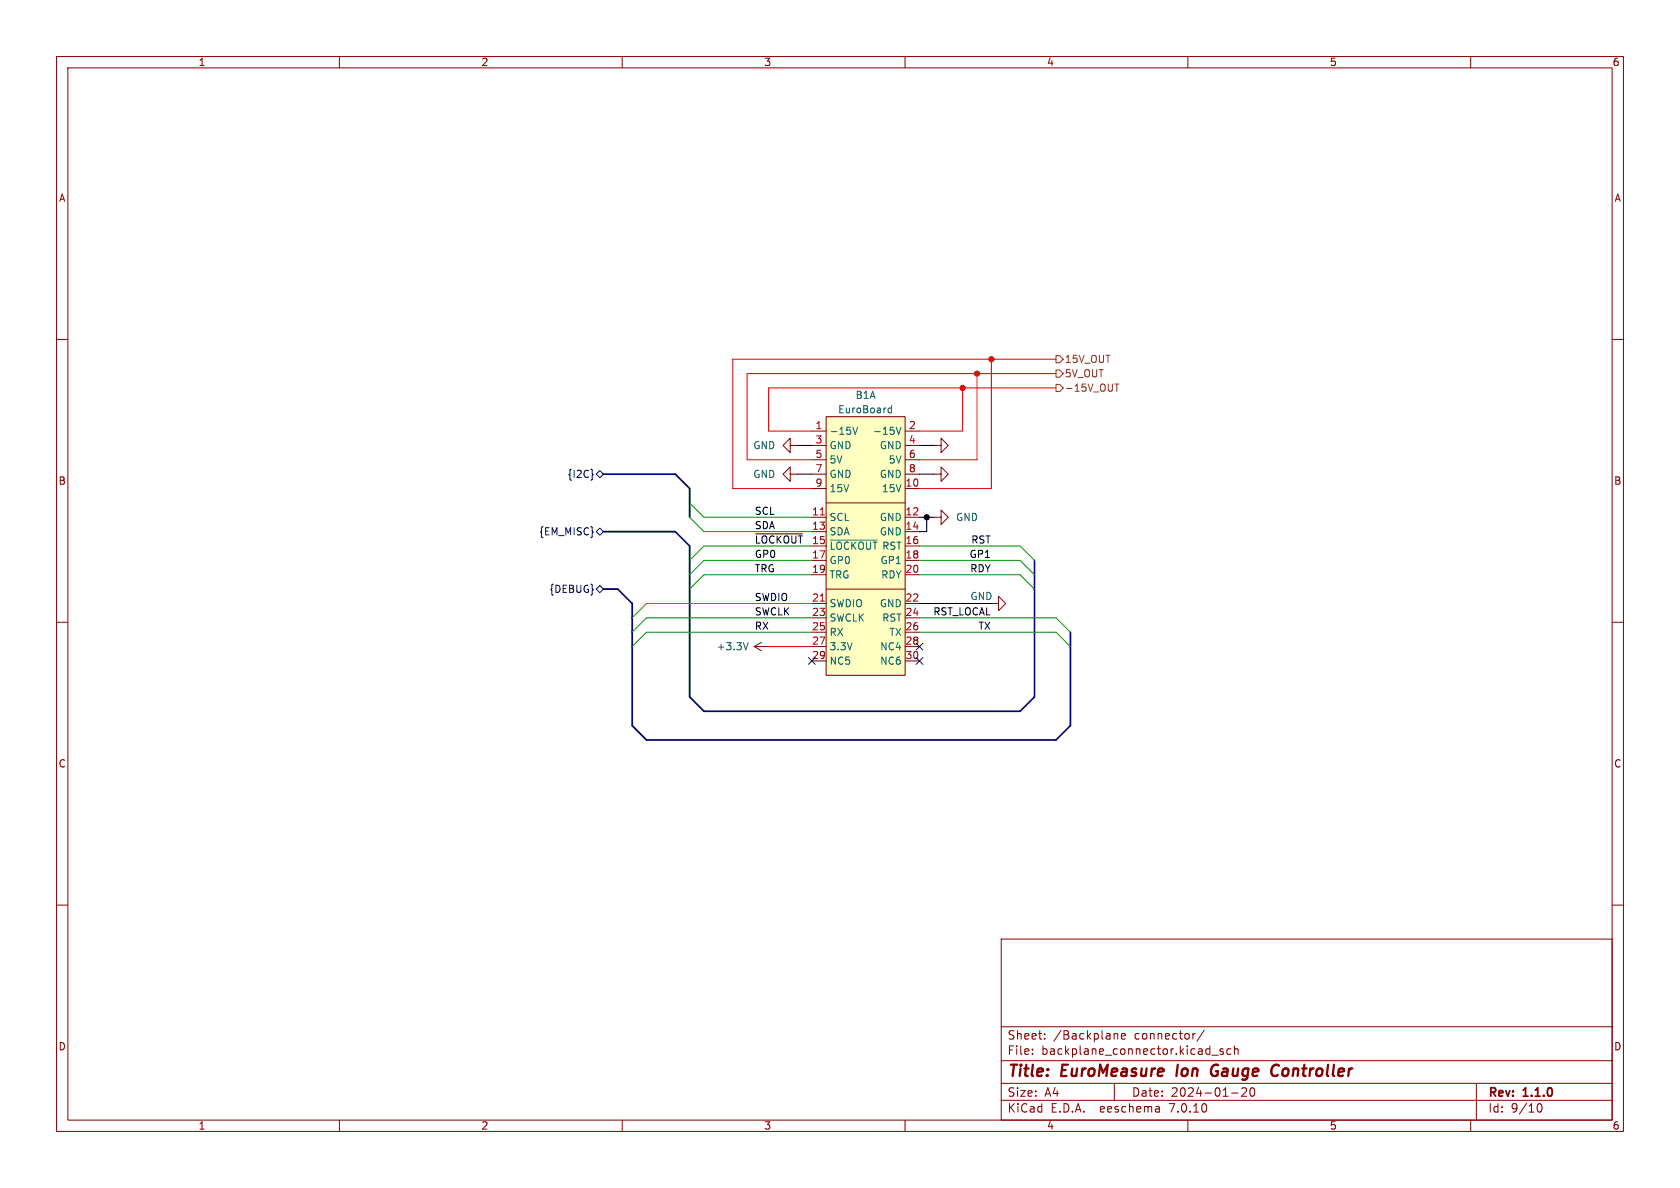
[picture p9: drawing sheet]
(kicad_sch (version 20230121) (generator eeschema)

 (paper "A4")

 (title_block
  (title "EuroMeasure Ion Gauge Controller")
  (date "2024-01-20")
  (rev "1.1.0"))

 (lib_symbols
  (symbol "MEMS_Custom:EuroBoardLED" (in_bom yes) (on_board yes)
   (property "Reference" "B" (at 8.89 8.89 0) (effects (font (size 1.27 1.27))))
   (property "Value" "EuroBoard" (at 1.27 8.89 0) (effects (font (size 1.27 1.27))))
   (property "Footprint" "MEMS_Custom:EuroMeasureLED" (at 2.54 11.43 0) (effects (font (size 1.27 1.27)) hide))
   (property "Datasheet" "https://www.mouser.pl/datasheet/2/737/4684_WS2812B_2020_V1_3_EN-1900866.pdf" (at -5.08 20.32 0) (effects (font (size 1.27 1.27)) hide))
   (property "MPN" "4680+61201021721+61201021721+61201021721+970130324+970130324" (at -15.24 12.7 0) (effects (font (size 1.27 1.27)) hide))
   (property "Mouser" "485-4684+710-61201021721+710-61201021721+710-6120102172+710-970130324+710-970130324" (at -7.62 25.4 0) (effects (font (size 1.27 1.27)) hide))
   (property "ki_locked" "" (at 0 0 0) (effects (font (size 1.27 1.27))))
   (symbol "EuroBoardLED_1_1"
    (rectangle (start -3.81 7.62) (end 10.16 -38.1) (stroke (width 0) (type default)) (fill (type background)))
    (polyline (pts (xy -3.81 -22.86) (xy 10.16 -22.86)) (stroke (width 0) (type default)) (fill (type none)))
    (polyline (pts (xy -3.81 -7.62) (xy 10.16 -7.62)) (stroke (width 0) (type default)) (fill (type none)))
    (pin power_out line (at -6.35 5.08 0) (length 2.54) (name "-15V" (effects (font (size 1.27 1.27)))) (number "1" (effects (font (size 1.27 1.27)))))
    (pin passive line (at 12.7 -5.08 180) (length 2.54) (name "15V" (effects (font (size 1.27 1.27)))) (number "10" (effects (font (size 1.27 1.27)))))
    (pin bidirectional line (at -6.35 -10.16 0) (length 2.54) (name "SCL" (effects (font (size 1.27 1.27)))) (number "11" (effects (font (size 1.27 1.27)))))
    (pin passive line (at 12.7 -10.16 180) (length 2.54) (name "GND" (effects (font (size 1.27 1.27)))) (number "12" (effects (font (size 1.27 1.27)))))
    (pin bidirectional line (at -6.35 -12.7 0) (length 2.54) (name "SDA" (effects (font (size 1.27 1.27)))) (number "13" (effects (font (size 1.27 1.27)))))
    (pin passive line (at 12.7 -12.7 180) (length 2.54) (name "GND" (effects (font (size 1.27 1.27)))) (number "14" (effects (font (size 1.27 1.27)))))
    (pin bidirectional line (at -6.35 -15.24 0) (length 2.54) (name "~{LOCKOUT}" (effects (font (size 1.27 1.27)))) (number "15" (effects (font (size 1.27 1.27)))))
    (pin bidirectional line (at 12.7 -15.24 180) (length 2.54) (name "RST" (effects (font (size 1.27 1.27)))) (number "16" (effects (font (size 1.27 1.27)))))
    (pin bidirectional line (at -6.35 -17.78 0) (length 2.54) (name "GP0" (effects (font (size 1.27 1.27)))) (number "17" (effects (font (size 1.27 1.27)))))
    (pin bidirectional line (at 12.7 -17.78 180) (length 2.54) (name "GP1" (effects (font (size 1.27 1.27)))) (number "18" (effects (font (size 1.27 1.27)))))
    (pin bidirectional line (at -6.35 -20.32 0) (length 2.54) (name "TRG" (effects (font (size 1.27 1.27)))) (number "19" (effects (font (size 1.27 1.27)))))
    (pin passive line (at 12.7 5.08 180) (length 2.54) (name "-15V" (effects (font (size 1.27 1.27)))) (number "2" (effects (font (size 1.27 1.27)))))
    (pin bidirectional line (at 12.7 -20.32 180) (length 2.54) (name "RDY" (effects (font (size 1.27 1.27)))) (number "20" (effects (font (size 1.27 1.27)))))
    (pin bidirectional line (at -6.35 -25.4 0) (length 2.54) (name "SWDIO" (effects (font (size 1.27 1.27)))) (number "21" (effects (font (size 1.27 1.27)))))
    (pin power_in line (at 12.7 -25.4 180) (length 2.54) (name "GND" (effects (font (size 1.27 1.27)))) (number "22" (effects (font (size 1.27 1.27)))))
    (pin bidirectional line (at -6.35 -27.94 0) (length 2.54) (name "SWCLK" (effects (font (size 1.27 1.27)))) (number "23" (effects (font (size 1.27 1.27)))))
    (pin bidirectional line (at 12.7 -27.94 180) (length 2.54) (name "RST" (effects (font (size 1.27 1.27)))) (number "24" (effects (font (size 1.27 1.27)))))
    (pin bidirectional line (at -6.35 -30.48 0) (length 2.54) (name "RX" (effects (font (size 1.27 1.27)))) (number "25" (effects (font (size 1.27 1.27)))))
    (pin bidirectional line (at 12.7 -30.48 180) (length 2.54) (name "TX" (effects (font (size 1.27 1.27)))) (number "26" (effects (font (size 1.27 1.27)))))
    (pin power_in line (at -6.35 -33.02 0) (length 2.54) (name "3.3V" (effects (font (size 1.27 1.27)))) (number "27" (effects (font (size 1.27 1.27)))))
    (pin bidirectional line (at 12.7 -33.02 180) (length 2.54) (name "NC4" (effects (font (size 1.27 1.27)))) (number "28" (effects (font (size 1.27 1.27)))))
    (pin bidirectional line (at -6.35 -35.56 0) (length 2.54) (name "NC5" (effects (font (size 1.27 1.27)))) (number "29" (effects (font (size 1.27 1.27)))))
    (pin power_out line (at -6.35 2.54 0) (length 2.54) (name "GND" (effects (font (size 1.27 1.27)))) (number "3" (effects (font (size 1.27 1.27)))))
    (pin bidirectional line (at 12.7 -35.56 180) (length 2.54) (name "NC6" (effects (font (size 1.27 1.27)))) (number "30" (effects (font (size 1.27 1.27)))))
    (pin passive line (at 12.7 2.54 180) (length 2.54) (name "GND" (effects (font (size 1.27 1.27)))) (number "4" (effects (font (size 1.27 1.27)))))
    (pin power_out line (at -6.35 0 0) (length 2.54) (name "5V" (effects (font (size 1.27 1.27)))) (number "5" (effects (font (size 1.27 1.27)))))
    (pin passive line (at 12.7 0 180) (length 2.54) (name "5V" (effects (font (size 1.27 1.27)))) (number "6" (effects (font (size 1.27 1.27)))))
    (pin passive line (at -6.35 -2.54 0) (length 2.54) (name "GND" (effects (font (size 1.27 1.27)))) (number "7" (effects (font (size 1.27 1.27)))))
    (pin passive line (at 12.7 -2.54 180) (length 2.54) (name "GND" (effects (font (size 1.27 1.27)))) (number "8" (effects (font (size 1.27 1.27)))))
    (pin power_out line (at -6.35 -5.08 0) (length 2.54) (name "15V" (effects (font (size 1.27 1.27)))) (number "9" (effects (font (size 1.27 1.27))))))
   (symbol "EuroBoardLED_2_1"
    (rectangle (start -6.35 7.62) (end 11.43 0) (stroke (width 0) (type default)) (fill (type background)))
    (text "RGB" (at 2.54 3.81 0) (effects (font (size 2.54 2.54))))
    (pin output line (at 13.97 3.81 180) (length 2.54) (name "DO" (effects (font (size 1.27 1.27)))) (number "D1" (effects (font (size 1.27 1.27)))))
    (pin power_in line (at -8.89 1.27 0) (length 2.54) (name "GND" (effects (font (size 1.27 1.27)))) (number "D2" (effects (font (size 1.27 1.27)))))
    (pin input line (at -8.89 3.81 0) (length 2.54) (name "DI" (effects (font (size 1.27 1.27)))) (number "D3" (effects (font (size 1.27 1.27)))))
    (pin power_in line (at -8.89 6.35 0) (length 2.54) (name "VCC" (effects (font (size 1.27 1.27)))) (number "D4" (effects (font (size 1.27 1.27)))))))
  (symbol "power:+3.3V" (power) (pin_names (offset 0)) (in_bom yes) (on_board yes)
   (property "Reference" "#PWR" (at 0 -3.81 0) (effects (font (size 1.27 1.27)) hide))
   (property "Value" "+3.3V" (at 0 3.556 0) (effects (font (size 1.27 1.27))))
   (property "Footprint" "" (at 0 0 0) (effects (font (size 1.27 1.27)) hide))
   (property "Datasheet" "" (at 0 0 0) (effects (font (size 1.27 1.27)) hide))
   (symbol "+3.3V_0_1"
    (polyline (pts (xy -0.762 1.27) (xy 0 2.54)) (stroke (width 0) (type default)) (fill (type none)))
    (polyline (pts (xy 0 0) (xy 0 2.54)) (stroke (width 0) (type default)) (fill (type none)))
    (polyline (pts (xy 0 2.54) (xy 0.762 1.27)) (stroke (width 0) (type default)) (fill (type none))))
   (symbol "+3.3V_1_1"
    (pin power_in line (at 0 0 90) (length 0) hide (name "+3.3V" (effects (font (size 1.27 1.27)))) (number "1" (effects (font (size 1.27 1.27)))))))
  (symbol "power:GND" (power) (pin_names (offset 0)) (in_bom yes) (on_board yes)
   (property "Reference" "#PWR" (at 0 -6.35 0) (effects (font (size 1.27 1.27)) hide))
   (property "Value" "GND" (at 0 -3.81 0) (effects (font (size 1.27 1.27))))
   (property "Footprint" "" (at 0 0 0) (effects (font (size 1.27 1.27)) hide))
   (property "Datasheet" "" (at 0 0 0) (effects (font (size 1.27 1.27)) hide))
   (symbol "GND_0_1"
    (polyline (pts (xy 0 0) (xy 0 -1.27) (xy 1.27 -1.27) (xy 0 -2.54) (xy -1.27 -1.27) (xy 0 -1.27)) (stroke (width 0) (type default)) (fill (type none))))
   (symbol "GND_1_1"
    (pin power_in line (at 0 0 270) (length 0) hide (name "GND" (effects (font (size 1.27 1.27)))) (number "1" (effects (font (size 1.27 1.27))))))))

 (junction (at 163.83 91.44) (diameter 0) (color 0 0 0 0))
 (junction (at 170.18 68.58) (diameter 0) (color 0 0 0 0))
 (junction (at 172.72 66.04) (diameter 0) (color 0 0 0 0))
 (junction (at 175.26 63.5) (diameter 0) (color 0 0 0 0))

 (no_connect (at 143.51 116.84))
 (no_connect (at 162.56 116.84))
 (no_connect (at 162.56 114.3))

 (bus_entry (at 124.46 96.52) (size -2.54 2.54) (stroke (width 0) (type default)))
 (bus_entry (at 111.76 114.3) (size 2.54 -2.54) (stroke (width 0) (type default)))
 (bus_entry (at 121.92 91.44) (size 2.54 2.54) (stroke (width 0) (type default)))
 (bus_entry (at 189.23 114.3) (size -2.54 -2.54) (stroke (width 0) (type default)))
 (bus_entry (at 121.92 101.6) (size 2.54 -2.54) (stroke (width 0) (type default)))
 (bus_entry (at 182.88 104.14) (size -2.54 -2.54) (stroke (width 0) (type default)))
 (bus_entry (at 189.23 111.76) (size -2.54 -2.54) (stroke (width 0) (type default)))
 (bus_entry (at 111.76 109.22) (size 2.54 -2.54) (stroke (width 0) (type default)))
 (bus_entry (at 121.92 88.9) (size 2.54 2.54) (stroke (width 0) (type default)))
 (bus_entry (at 111.76 111.76) (size 2.54 -2.54) (stroke (width 0) (type default)))
 (bus_entry (at 182.88 99.06) (size -2.54 -2.54) (stroke (width 0) (type default)))
 (bus_entry (at 121.92 104.14) (size 2.54 -2.54) (stroke (width 0) (type default)))
 (bus_entry (at 182.88 101.6) (size -2.54 -2.54) (stroke (width 0) (type default)))

 (bus (pts (xy 182.88 104.14) (xy 182.88 123.19)) (stroke (width 0) (type default)))

 (wire (pts (xy 132.08 66.04) (xy 172.72 66.04)) (stroke (width 0) (type default)))
 (bus (pts (xy 124.46 125.73) (xy 121.92 123.19)) (stroke (width 0) (type default)))
 (bus (pts (xy 111.76 106.68) (xy 109.22 104.14)) (stroke (width 0) (type default)))
 (bus (pts (xy 121.92 104.14) (xy 121.92 123.19)) (stroke (width 0) (type default)))
 (bus (pts (xy 111.76 111.76) (xy 111.76 114.3)) (stroke (width 0) (type default)))
 (bus (pts (xy 182.88 99.06) (xy 182.88 101.6)) (stroke (width 0) (type default)))

 (wire (pts (xy 172.72 81.28) (xy 172.72 66.04)) (stroke (width 0) (type default)))
 (wire (pts (xy 175.26 63.5) (xy 175.26 86.36)) (stroke (width 0) (type default)))
 (wire (pts (xy 143.51 76.2) (xy 135.89 76.2)) (stroke (width 0) (type default)))
 (wire (pts (xy 163.83 91.44) (xy 163.83 93.98)) (stroke (width 0) (type default)))
 (wire (pts (xy 132.08 81.28) (xy 143.51 81.28)) (stroke (width 0) (type default)))
 (wire (pts (xy 143.51 83.82) (xy 140.97 83.82)) (stroke (width 0) (type default)))
 (bus (pts (xy 189.23 128.27) (xy 186.69 130.81)) (stroke (width 0) (type default)))

 (wire (pts (xy 124.46 91.44) (xy 143.51 91.44)) (stroke (width 0) (type default)))
 (bus (pts (xy 189.23 114.3) (xy 189.23 128.27)) (stroke (width 0) (type default)))
 (bus (pts (xy 182.88 101.6) (xy 182.88 104.14)) (stroke (width 0) (type default)))

 (wire (pts (xy 129.54 63.5) (xy 175.26 63.5)) (stroke (width 0) (type default)))
 (bus (pts (xy 106.68 104.14) (xy 109.22 104.14)) (stroke (width 0) (type default)))

 (wire (pts (xy 114.3 106.68) (xy 143.51 106.68)) (stroke (width 0) (type default)))
 (bus (pts (xy 121.92 88.9) (xy 121.92 91.44)) (stroke (width 0) (type default)))

 (wire (pts (xy 162.56 99.06) (xy 180.34 99.06)) (stroke (width 0) (type default)))
 (wire (pts (xy 172.72 66.04) (xy 186.69 66.04)) (stroke (width 0) (type default)))
 (wire (pts (xy 129.54 86.36) (xy 129.54 63.5)) (stroke (width 0) (type default)))
 (bus (pts (xy 106.68 83.82) (xy 119.38 83.82)) (stroke (width 0) (type default)))

 (wire (pts (xy 132.08 66.04) (xy 132.08 81.28)) (stroke (width 0) (type default)))
 (wire (pts (xy 124.46 101.6) (xy 143.51 101.6)) (stroke (width 0) (type default)))
 (wire (pts (xy 114.3 109.22) (xy 143.51 109.22)) (stroke (width 0) (type default)))
 (wire (pts (xy 163.83 91.44) (xy 165.1 91.44)) (stroke (width 0) (type default)))
 (bus (pts (xy 119.38 83.82) (xy 121.92 86.36)) (stroke (width 0) (type default)))
 (bus (pts (xy 121.92 88.9) (xy 121.92 86.36)) (stroke (width 0) (type default)))
 (bus (pts (xy 111.76 109.22) (xy 111.76 106.68)) (stroke (width 0) (type default)))

 (wire (pts (xy 135.89 68.58) (xy 170.18 68.58)) (stroke (width 0) (type default)))
 (wire (pts (xy 129.54 86.36) (xy 143.51 86.36)) (stroke (width 0) (type default)))
 (wire (pts (xy 114.3 111.76) (xy 143.51 111.76)) (stroke (width 0) (type default)))
 (wire (pts (xy 162.56 96.52) (xy 180.34 96.52)) (stroke (width 0) (type default)))
 (bus (pts (xy 114.3 130.81) (xy 111.76 128.27)) (stroke (width 0) (type default)))
 (bus (pts (xy 111.76 109.22) (xy 111.76 111.76)) (stroke (width 0) (type default)))
 (bus (pts (xy 189.23 111.76) (xy 189.23 114.3)) (stroke (width 0) (type default)))

 (wire (pts (xy 162.56 81.28) (xy 172.72 81.28)) (stroke (width 0) (type default)))
 (wire (pts (xy 170.18 68.58) (xy 170.18 76.2)) (stroke (width 0) (type default)))
 (bus (pts (xy 121.92 101.6) (xy 121.92 104.14)) (stroke (width 0) (type default)))

 (wire (pts (xy 124.46 99.06) (xy 143.51 99.06)) (stroke (width 0) (type default)))
 (wire (pts (xy 143.51 78.74) (xy 140.97 78.74)) (stroke (width 0) (type default)))
 (bus (pts (xy 121.92 99.06) (xy 121.92 96.52)) (stroke (width 0) (type default)))

 (wire (pts (xy 162.56 101.6) (xy 180.34 101.6)) (stroke (width 0) (type default)))
 (bus (pts (xy 111.76 114.3) (xy 111.76 128.27)) (stroke (width 0) (type default)))
 (bus (pts (xy 186.69 130.81) (xy 114.3 130.81)) (stroke (width 0) (type default)))
 (bus (pts (xy 182.88 123.19) (xy 180.34 125.73)) (stroke (width 0) (type default)))

 (wire (pts (xy 162.56 109.22) (xy 186.69 109.22)) (stroke (width 0) (type default)))
 (wire (pts (xy 124.46 93.98) (xy 143.51 93.98)) (stroke (width 0) (type default)))
 (wire (pts (xy 175.26 63.5) (xy 186.69 63.5)) (stroke (width 0) (type default)))
 (wire (pts (xy 162.56 78.74) (xy 165.1 78.74)) (stroke (width 0) (type default)))
 (wire (pts (xy 135.89 114.3) (xy 143.51 114.3)) (stroke (width 0) (type default)))
 (bus (pts (xy 180.34 125.73) (xy 124.46 125.73)) (stroke (width 0) (type default)))

 (wire (pts (xy 162.56 86.36) (xy 175.26 86.36)) (stroke (width 0) (type default)))
 (wire (pts (xy 135.89 76.2) (xy 135.89 68.58)) (stroke (width 0) (type default)))
 (bus (pts (xy 121.92 96.52) (xy 119.38 93.98)) (stroke (width 0) (type default)))

 (wire (pts (xy 175.26 106.68) (xy 162.56 106.68)) (stroke (width 0) (type default)))
 (wire (pts (xy 124.46 96.52) (xy 143.51 96.52)) (stroke (width 0) (type default)))
 (bus (pts (xy 121.92 99.06) (xy 121.92 101.6)) (stroke (width 0) (type default)))

 (wire (pts (xy 170.18 68.58) (xy 186.69 68.58)) (stroke (width 0) (type default)))
 (bus (pts (xy 106.68 93.98) (xy 119.38 93.98)) (stroke (width 0) (type default)))

 (wire (pts (xy 162.56 83.82) (xy 165.1 83.82)) (stroke (width 0) (type default)))
 (wire (pts (xy 162.56 93.98) (xy 163.83 93.98)) (stroke (width 0) (type default)))
 (wire (pts (xy 162.56 91.44) (xy 163.83 91.44)) (stroke (width 0) (type default)))
 (wire (pts (xy 162.56 76.2) (xy 170.18 76.2)) (stroke (width 0) (type default)))
 (wire (pts (xy 162.56 111.76) (xy 186.69 111.76)) (stroke (width 0) (type default)))

 (label "GP0" (at 133.35 99.06 0) (fields_autoplaced) (effects (font (size 1.27 1.27)) (justify left bottom)))
 (label "SDA" (at 133.35 93.98 0) (fields_autoplaced) (effects (font (size 1.27 1.27)) (justify left bottom)))
 (label "SWCLK" (at 133.35 109.22 0) (fields_autoplaced) (effects (font (size 1.27 1.27)) (justify left bottom)))
 (label "~{LOCKOUT}" (at 133.35 96.52 0) (fields_autoplaced) (effects (font (size 1.27 1.27)) (justify left bottom)))
 (label "RDY" (at 175.26 101.6 180) (fields_autoplaced) (effects (font (size 1.27 1.27)) (justify right bottom)))
 (label "RX" (at 133.35 111.76 0) (fields_autoplaced) (effects (font (size 1.27 1.27)) (justify left bottom)))
 (label "TRG" (at 133.35 101.6 0) (fields_autoplaced) (effects (font (size 1.27 1.27)) (justify left bottom)))
 (label "RST" (at 175.26 96.52 180) (fields_autoplaced) (effects (font (size 1.27 1.27)) (justify right bottom)))
 (label "RST_LOCAL" (at 175.26 109.22 180) (fields_autoplaced) (effects (font (size 1.27 1.27)) (justify right bottom)))
 (label "SWDIO" (at 133.35 106.68 0) (fields_autoplaced) (effects (font (size 1.27 1.27)) (justify left bottom)))
 (label "GP1" (at 175.26 99.06 180) (fields_autoplaced) (effects (font (size 1.27 1.27)) (justify right bottom)))
 (label "TX" (at 175.26 111.76 180) (fields_autoplaced) (effects (font (size 1.27 1.27)) (justify right bottom)))
 (label "SCL" (at 133.35 91.44 0) (fields_autoplaced) (effects (font (size 1.27 1.27)) (justify left bottom)))

 (hierarchical_label "{I2C}" (shape bidirectional) (at 106.68 83.82 180) (fields_autoplaced) (effects (font (size 1.27 1.27)) (justify right)))
 (hierarchical_label "{EM_MISC}" (shape bidirectional) (at 106.68 93.98 180) (fields_autoplaced) (effects (font (size 1.27 1.27)) (justify right)))
 (hierarchical_label "5V_OUT" (shape output) (at 186.69 66.04 0) (fields_autoplaced) (effects (font (size 1.27 1.27)) (justify left)))
 (hierarchical_label "-15V_OUT" (shape output) (at 186.69 68.58 0) (fields_autoplaced) (effects (font (size 1.27 1.27)) (justify left)))
 (hierarchical_label "{DEBUG}" (shape bidirectional) (at 106.68 104.14 180) (fields_autoplaced) (effects (font (size 1.27 1.27)) (justify right)))
 (hierarchical_label "15V_OUT" (shape output) (at 186.69 63.5 0) (fields_autoplaced) (effects (font (size 1.27 1.27)) (justify left)))

 (symbol (lib_id "power:GND") (at 175.26 106.68 90) (unit 1) (in_bom yes) (on_board yes) (dnp no)
  (property "Reference" "#PWR047" (at 181.61 106.68 0) (effects (font (size 1.27 1.27)) hide))
  (property "Value" "GND" (at 171.45 105.41 90) (effects (font (size 1.27 1.27)) (justify right)))
  (property "Footprint" "" (at 175.26 106.68 0) (effects (font (size 1.27 1.27)) hide))
  (property "Datasheet" "" (at 175.26 106.68 0) (effects (font (size 1.27 1.27)) hide)) (pin "1"))

 (symbol (lib_id "MEMS_Custom:EuroBoardLED") (at 149.86 81.28 0) (unit 1) (in_bom yes) (on_board yes) (dnp no) (fields_autoplaced)
  (property "Reference" "B1" (at 153.035 69.85 0) (effects (font (size 1.27 1.27))))
  (property "Value" "EuroBoard" (at 153.035 72.39 0) (effects (font (size 1.27 1.27))))
  (property "Footprint" "MEMS_Custom:EuroMeasureLED" (at 152.4 69.85 0) (effects (font (size 1.27 1.27)) hide))
  (property "Datasheet" "https://www.mouser.pl/datasheet/2/737/4684_WS2812B_2020_V1_3_EN-1900866.pdf" (at 144.78 60.96 0) (effects (font (size 1.27 1.27)) hide))
  (property "MPN" "4680+61201021721+61201021721+61201021721+970130324+970130324" (at 134.62 68.58 0) (effects (font (size 1.27 1.27)) hide))
  (property "Mouser" "485-4684+710-61201021721+710-61201021721+710-6120102172+710-970130324+710-970130324" (at 142.24 55.88 0) (effects (font (size 1.27 1.27)) hide)) (pin "1") (pin "10") (pin "11") (pin "12") (pin "13") (pin "14") (pin "15") (pin "16") (pin "17") (pin "18") (pin "19") (pin "2") (pin "20") (pin "21") (pin "22") (pin "23") (pin "24") (pin "25") (pin "26") (pin "27") (pin "28") (pin "29") (pin "3") (pin "30") (pin "4") (pin "5") (pin "6") (pin "7") (pin "8") (pin "9") (pin "D1") (pin "D2") (pin "D3") (pin "D4"))

 (symbol (lib_id "power:GND") (at 140.97 78.74 270) (mirror x) (unit 1) (in_bom yes) (on_board yes) (dnp no) (fields_autoplaced)
  (property "Reference" "#PWR039" (at 134.62 78.74 0) (effects (font (size 1.27 1.27)) hide))
  (property "Value" "GND" (at 137.16 78.7399 90) (effects (font (size 1.27 1.27)) (justify right)))
  (property "Footprint" "" (at 140.97 78.74 0) (effects (font (size 1.27 1.27)) hide))
  (property "Datasheet" "" (at 140.97 78.74 0) (effects (font (size 1.27 1.27)) hide)) (pin "1"))

 (symbol (lib_id "power:GND") (at 140.97 83.82 270) (mirror x) (unit 1) (in_bom yes) (on_board yes) (dnp no) (fields_autoplaced)
  (property "Reference" "#PWR040" (at 134.62 83.82 0) (effects (font (size 1.27 1.27)) hide))
  (property "Value" "GND" (at 137.16 83.8199 90) (effects (font (size 1.27 1.27)) (justify right)))
  (property "Footprint" "" (at 140.97 83.82 0) (effects (font (size 1.27 1.27)) hide))
  (property "Datasheet" "" (at 140.97 83.82 0) (effects (font (size 1.27 1.27)) hide)) (pin "1"))

 (symbol (lib_id "power:GND") (at 165.1 78.74 90) (unit 1) (in_bom yes) (on_board yes) (dnp no) (fields_autoplaced)
  (property "Reference" "#PWR044" (at 171.45 78.74 0) (effects (font (size 1.27 1.27)) hide))
  (property "Value" "GND" (at 168.91 78.7399 90) (effects (font (size 1.27 1.27)) (justify right) hide))
  (property "Footprint" "" (at 165.1 78.74 0) (effects (font (size 1.27 1.27)) hide))
  (property "Datasheet" "" (at 165.1 78.74 0) (effects (font (size 1.27 1.27)) hide)) (pin "1"))

 (symbol (lib_id "power:GND") (at 165.1 83.82 90) (unit 1) (in_bom yes) (on_board yes) (dnp no) (fields_autoplaced)
  (property "Reference" "#PWR045" (at 171.45 83.82 0) (effects (font (size 1.27 1.27)) hide))
  (property "Value" "GND" (at 168.91 83.8199 90) (effects (font (size 1.27 1.27)) (justify right) hide))
  (property "Footprint" "" (at 165.1 83.82 0) (effects (font (size 1.27 1.27)) hide))
  (property "Datasheet" "" (at 165.1 83.82 0) (effects (font (size 1.27 1.27)) hide)) (pin "1"))

 (symbol (lib_id "power:GND") (at 165.1 91.44 90) (unit 1) (in_bom yes) (on_board yes) (dnp no) (fields_autoplaced)
  (property "Reference" "#PWR046" (at 171.45 91.44 0) (effects (font (size 1.27 1.27)) hide))
  (property "Value" "GND" (at 168.91 91.4399 90) (effects (font (size 1.27 1.27)) (justify right)))
  (property "Footprint" "" (at 165.1 91.44 0) (effects (font (size 1.27 1.27)) hide))
  (property "Datasheet" "" (at 165.1 91.44 0) (effects (font (size 1.27 1.27)) hide)) (pin "1"))

 (symbol (lib_id "power:+3.3V") (at 135.89 114.3 90) (unit 1) (in_bom yes) (on_board yes) (dnp no)
  (property "Reference" "#PWR038" (at 139.7 114.3 0) (effects (font (size 1.27 1.27)) hide))
  (property "Value" "+3.3V" (at 129.54 114.3 90) (effects (font (size 1.27 1.27))))
  (property "Footprint" "" (at 135.89 114.3 0) (effects (font (size 1.27 1.27)) hide))
  (property "Datasheet" "" (at 135.89 114.3 0) (effects (font (size 1.27 1.27)) hide)) (pin "1")))
